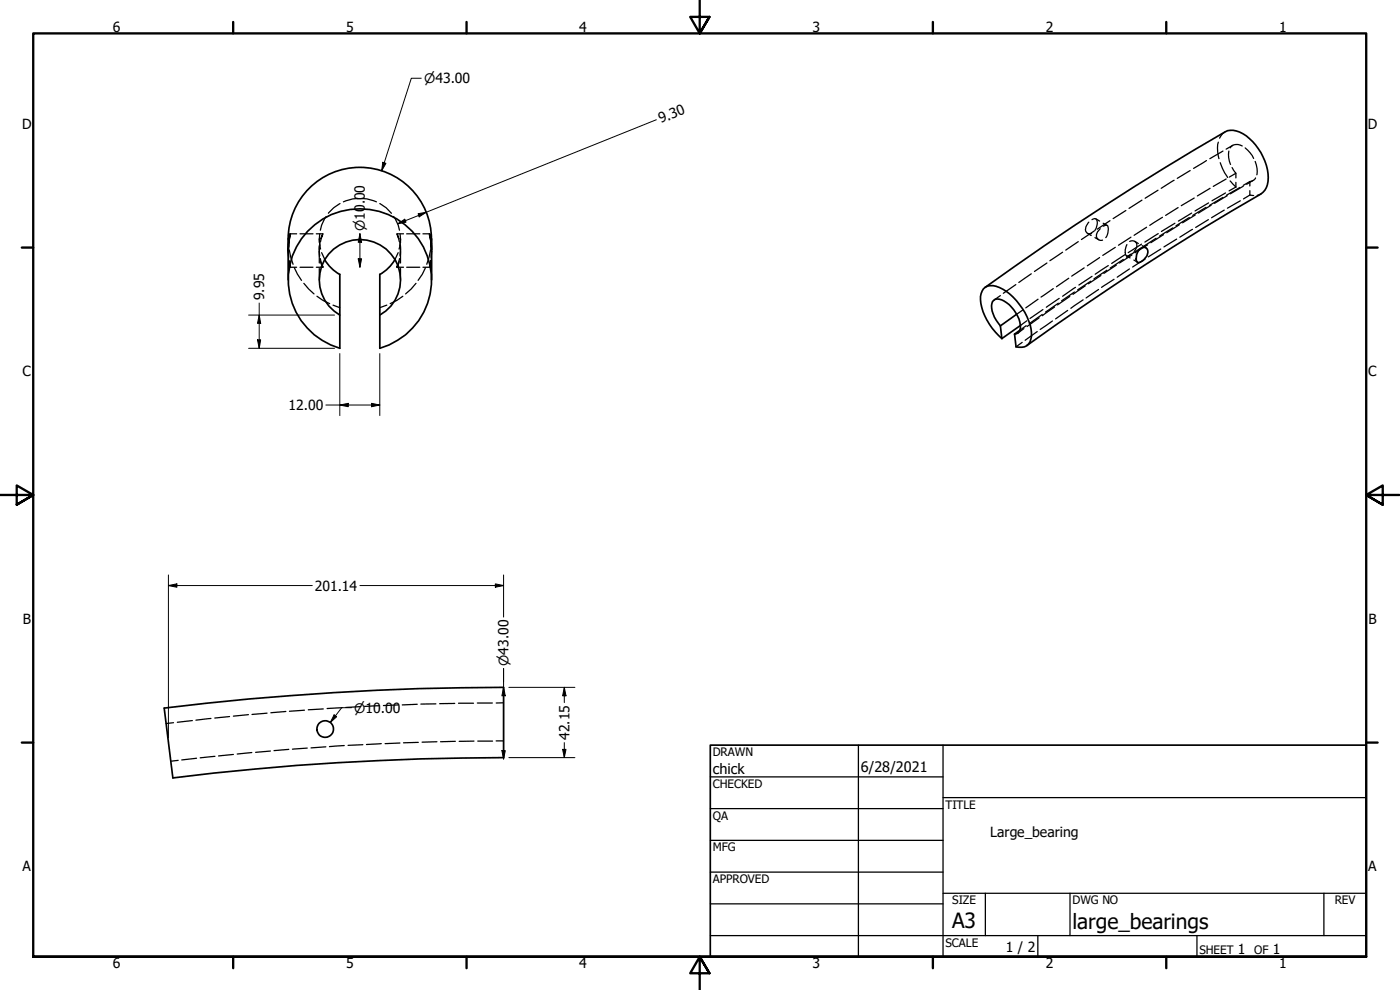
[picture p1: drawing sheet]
<svg xmlns="http://www.w3.org/2000/svg" width="420mm" height="297mm" viewBox="0 0 420 297" stroke-linecap="round" stroke-linejoin="round" font-family="sans-serif">
<!-- layer: Hidden (ANSI) -->
<g fill="none" stroke="#000" stroke-width=".38">
<path d="M367.6 39.6l-.6 .5-1 1.4M107.4 59.5l-1.5 .2-2.8 .9M108.6 59.5l1.5 .2 2.9 .9M347.5 57.1l-3.8 2.4M352.4 54.1l-3.9 2.4M357.2 51.2l-3.9 2.3M358.4 59.4l-3.9 2.3M362.1 48.2l-3.9 2.3M363.2 56.5l-3.9 2.3M365.6 42.7a8.9 8.9 0 0 0 .2 4.9M366.2 48.8l1.3 3.1 .9 1.4M367 59.2l-4 2.4"/>
<path d="M367 45.3l-3.9 2.3M367.8 57.9l-4.1 2.3M368 53.7l-3.9 2.2M368.3 58.7l-3.8 2.3M368.8 45.3l-.1 .3a6.8 6.8 0 0 0 .6 3.7M369.2 54.3l1.7 1.8M369.8 50.3l1.1 1.7-2 1.1M370 43.6l-2 1.2M370.9 56.1l-2 1.2M370.9 52v1.4M370.9 54.7v1.4M372.1 56.2l-4.1 2.4"/>
<path d="M372.8 43.8a2.62 2.62 0 0 0-3.6 .6M373.1 55.9l-3.8 2.3M373.7 44.4l1.5 1.4 1 1.7M375.1 58.5l1.1 .2M375.1 58.5l-1.9 1.2M375.1 54.5l-2 1.1M375.1 54.5v1.3M375.1 57.2v1.3M376 54.2l-1.9 1.1M376.7 48.4v.2a6.9 6.9 0 0 1 .5 3.8M376.8 53.4a1.96 1.96 0 0 1-1.7 1.1M378.4 58.2l-1.1 .4"/>
<path d="M86.5 75.5l.1 2M86.5 75.2l.1 1.9M86.5 71.7l.2 2.2M86.7 78.1l.4 2.1-.4-1.8M86.8 75l1.1 4.3M87.1 70.2h1.9M90 70.2h3.9M94.9 70.2h2M95.8 75.5l.1 1.4M95.8 71.7v1.1M95.8 73.8v1.1M95.8 75.5v3.4"/>
<path d="M95.9 70.2l-.1 1.5 .4 3M96 73.5l-.2 2M96 72.6l-.2 2.5 .1 1.5M96.1 77.6l.5 2M96.1 78.3l.5 1.4M96.3 71.6l.6-1.4-.7 2.3M96.5 75.8l1 2M97.9 64.9l-1.4 2.6-.4 1.6M102 61.1a10.6 10.6 0 0 0-3.4 2.9M114 61.1a10.6 10.6 0 0 1 3.5 2.9M118.1 64.9l1.4 2.6 .4 1.6M119.1 70.2h2"/>
<path d="M119.5 75.8l-.9 2M119.8 71.6l-.7-1.4 .7 2.3M119.8 78.3l-.4 1.4M119.9 77.6l-.5 2M120 72.6l.2 2.5-.1 1.5M120 73.5l.2 2M120.1 70.2l.1 1.5-.4 3M120.2 75.5l-.1 1.4M120.2 71.7v1.1M120.2 73.8v1.1M120.2 75.5v3.4M122 70.2h4"/>
<path d="M126.9 70.2h2M129.2 75l-1.1 4.3M129.3 78.1l-.4 2.1 .4-1.8M129.5 75.2l-.1 1.9M129.5 75.5l-.1 2M129.5 71.7l-.2 2.2M314.2 78.9l-3.7 2.6M318.9 75.7l-3.8 2.5M323.6 72.5l-3.8 2.5M326.4 70l1.1 .7M326.8 66.7a2.48 2.48 0 0 0-.6 3.2l.6 .3 .8-.2M327.7 65.9a.98 .98 0 0 1 1.3-.1 .98 .98 0 0 1 .3 1.2l-.3 1.4-.5 .8"/>
<path d="M328.4 69.3l-3.9 2.6M328.6 71.3l1.2 .6M328.9 65.6l1.1 .7M330 77.3l-3.7 2.4M330.2 68.6a2.17 2.17 0 0 0-.6 3.2l.6 .3h.7M331.1 67l1.1 .6M331.2 67.9a.91 .91 0 0 1 1.2-.2 .91 .91 0 0 1 .2 1.2l-.2 1.4-.5 1M332.6 79.7l-3.9 2.6M333.1 66.2l-3.8 2.6M334.7 74.2l-3.7 2.4M335 79.6l-3.7 2.4M337.1 77.8l-3.9 2.6"/>
<path d="M337.6 76.4l-4 2.6M337.9 63.2l-3.8 2.4M338 76.8l1.2 .6M338.2 73.4a3.4 3.4 0 0 0-.1 3.4h.5l.8-.6M339 72.4a1.48 1.48 0 0 1 1.9 .4 1.48 1.48 0 0 1 0 1.9l-.5 .7M339.4 71.2l-3.7 2.4M339.7 76.5l-3.7 2.4M340.3 78l1.1 .7M340.6 72.4l1 .7M342 74.7l-3.9 2.5M342.6 73.3l-4 2.5M342.7 60.1l-3.9 2.4"/>
<path d="M342.8 73.7l1.1 .6M343.7 77.7l-3.8 2.4M344.1 68.2l-3.7 2.4M344.4 73.5l-3.7 2.4M347 71.5l-4 2.5M347.6 70.1l-4 2.5M348.4 74.7l-3.8 2.4M348.9 65.2l-3.8 2.4M349.2 70.4l-3.8 2.4M352 68.4l-4 2.5M352.6 67l-4 2.5M353.1 71.7l-3.8 2.4"/>
<path d="M353.6 62.3l-3.8 2.3M353.9 67.4l-3.8 2.4M356.9 65.3l-4 2.4M357.6 63.9l-4 2.4M357.9 68.8l-3.8 2.4M358.7 64.5l-3.8 2.4M361.9 62.2l-4 2.4M362.6 65.9l-3.8 2.3M362.7 60.9l-4.1 2.4M363.5 61.6l-3.8 2.3M367.4 63l-3.8 2.3M372.2 60.2l-3.8 2.3"/>
<path d="M87.1 80.2h1.9M88.3 80.3l2.2 3.8M90 80.2h3.9M91.2 85l3 3.2M94.9 80.2h2M95.1 88.9l1.9 1.3 1.9 .9M95.8 80.6v3.4M99.9 91.6l2.1 .7M116.1 91.6l-2.1 .7M119.1 80.2h2M120.2 80.6v3.4M120.9 88.9l-1.8 1.3-2 .9"/>
<path d="M122 80.2h4M124.8 85l-1.4 1.7-1.7 1.5M126.9 80.2h2M127.7 80.3l-1 2-1.2 1.8M300.2 88.7l-1.9 1.3M304.9 85.4l-3.8 2.6M307 93l-1.9 1.3M307.3 98.6l-1.8 1.3M308 97.7l-1.9 1.4M308.2 96.3l-1.9 1.3M309.5 82.2l-3.7 2.6M311.3 99.5l-3.6 2.6"/>
<path d="M311.5 89.8l-3.7 2.6M311.8 95.4l-3.6 2.6M312.8 94.3l-3.9 2.8M313 92.9l-3.9 2.7M315.8 96.3l-3.6 2.6M316.1 86.6l-3.7 2.5M316.5 92.1l-3.7 2.6M317.6 91l-3.8 2.6M317.9 89.5l-3.9 2.7M320.4 93.1l-3.6 2.6M320.7 83.5l-3.6 2.5M321.1 88.9l-3.7 2.6"/>
<path d="M322.5 87.6l-3.9 2.7M322.8 86.2l-3.9 2.7M325.1 90l-3.7 2.5M325.4 80.4l-3.8 2.5M325.7 85.8l-3.7 2.5M327.3 84.4l-3.9 2.6M327.7 82.9l-3.9 2.6M329.7 86.9l-3.8 2.5M330.4 82.7l-3.8 2.4M332.2 81.1l-3.9 2.6M334.3 83.8l-3.7 2.4M339 80.7l-3.7 2.5"/>
<path d="M306.8 102.7l-1.9 1.4M52.1 216.8l-2.3 .3M57.7 216.2l-4.5 .5M63.3 215.6l-4.5 .5M68.9 215l-4.4 .4M74.5 214.4l-4.5 .5M80.1 214l-4.5 .4M85.8 213.5l-4.5 .4M91.4 213.1l-4.5 .3M97 212.7l-4.5 .3M102.7 212.3l-4.5 .3M108.3 212l-4.5 .3"/>
<path d="M113.9 211.8l-4.5 .1M119.6 211.5l-4.5 .2M125.2 211.3l-4.5 .2M130.8 211.2l-4.5 .1M136.5 211.1h-4.5M137.6 211h4.5M143.3 210.9h4.5M151.1 210.9h-2.2M53.5 228.1l-2.3 .3M59 227.5l-4.5 .5M64.5 226.9l-4.4 .5M70 226.4l-4.4 .4"/>
<path d="M75.6 225.8l-4.4 .4M81.2 225.3l-4.5 .4M86.7 224.8l-4.5 .4M92.2 224.5l-4.4 .3M97.8 224.1l-4.5 .3M103.3 223.7l-4.4 .3M108.9 223.4l-4.4 .2M114.4 223.1l-4.4 .3M120 222.9l-4.4 .2M125.5 222.7l-4.4 .2M131.1 222.6l-4.4 .1M136.7 222.4l-4.5 .2"/>
<path d="M142.2 222.4h-4.4M143.4 222.4h4.4M148.9 222.3h2.2"/>
</g>
<!-- layer: Visible (ANSI) -->
<g fill="none" stroke="#000" stroke-width=".51">
<path d="M86.5 75.2l.1-2 .5-3-.6 5.3v8.5M86.5 71.7a21.5 21.5 0 0 1 21.5-21.5 21.5 21.5 0 0 1 21.5 21.5M86.5 71.7v3.2M96.6 79.6l.3 .6-.3-.5M97.4 77.9a12.2 12.2 0 0 0 4.6 4.5M118.5 77.9a12.2 12.2 0 0 1-4.5 4.5M119.4 79.6l-.3 .6 .3-.5M129.5 75.2v-2l-.6-3 .6 5.3v8.5M129.5 71.7v3.2M342.1 74.7a1.37 1.37 0 0 1 1.9-.3 1.37 1.37 0 0 1 .4 1.8 3.3 3.3 0 0 1-3 2.5 3.1 3.1 0 0 1 .7-4zM102 82.3v22.2a21.4 21.4 0 0 1-8.5-36.3 21.4 21.4 0 0 1 35.5 11.4 21.3 21.3 0 0 1-15 24.9v-22.2M102 94.5a12.1 12.1 0 0 1-3.3-18.3 12.1 12.1 0 0 1 18.6 0 12.1 12.1 0 0 1-3.3 18.3"/>
<path d="M295.7 86.2a843.1 843.1 0 0 1 72.7-47 8.2 8.2 0 0 1 7.5 3.3 15.6 15.6 0 0 1 4.5 12.9 4.6 4.6 0 0 1-2 2.8 835.8 835.8 0 0 0-70.2 45.5M300.2 97.8a8.7 8.7 0 0 1-2.5-6.8 1.86 1.86 0 0 1 2.9-1 10.1 10.1 0 0 1 5.7 8.2 2.02 2.02 0 0 1-1.8 2.1M300.2 97.8l.5 3.8M305.1 94.3l-4.9 3.5M306.1 99.1l-1.6 1.2M306.3 97.6l-5.6 4M304.5 100.3l.4 3.8a3.3 3.3 0 0 0 4.7-3.2 17.6 17.6 0 0 0-8.6-14.1 4.7 4.7 0 0 0-5.9-.1 6 6 0 0 0-.5 5.6 19.6 19.6 0 0 0 6.1 9.3M49.3 212.5a854.3 854.3 0 0 1 101.8-6.3v21.1a810.2 810.2 0 0 0-99.2 6.1z"/>
<circle cx="97.6" cy="218.8" r="2.48"/>
</g>
<!-- layer: Border (ANSI) -->
<g fill="none" stroke="#000" stroke-width=".7">
<path d="M70 6.6v3.4M140 6.6v3.4M210 0v10l-2.9-4.9h5.8l-2.9 4.9 2.9-4.9M280 6.6v3.4M350 6.6v3.4M6.5 74.3h3.5M410 74.3h3.4M0 148.5h10l-5-2.8v5.7l5-2.9-5 2.9M420 148.5h-10l5-2.8v5.7l-5-2.9 5 2.9M6.5 222.8h3.5M410 222.8h3.4M10 287.1v-277.1h400v277.1h-400h400"/>
<path d="M70 287.1v3.4M140 287.1v3.4M212.9 292l-2.9-4.9 2.9 4.9h-5.8l2.9-4.9v9.9M280 287.1v3.4M350 287.1v3.4"/>
</g>
<!-- layer: Title (ANSI) -->
<g fill="none" stroke="#000" stroke-width=".38">
<path d="M213.2 233.1h69.8M257.6 223.6v63.5M283 239.3h127M283 223.6v63.5M213.2 242.6h69.8M213.2 252.1h69.8M213.2 261.7h69.8M213.2 271.2h69.8M283 268h127M295.7 268v12.7M321.1 268v12.7M397.3 268v12.7"/>
<path d="M213.2 280.7h196.8M311.5 280.7v6.4M359.2 280.7v6.4"/>
</g>
<path d="M213.2 223.6h196.8v63.5h-196.8z" fill="none" stroke="#000" stroke-width=".51"/>
<!-- layer: Dimension (ANSI) -->
<g fill="none" stroke="#000" stroke-width=".3">
<path d="M126.4 23.5h-3l-8.8 27.7M197 35.9l-77.7 31.3M114.9 48.7l.9 .3-1.2 2.2zM107.5 77.6h1l-.5 2.6zM108 70.2l.5 2.5h-1zM108 70.1v10.1M119.3 67.2l2.2-1.4 .4 .9zM125.5 64.1l2.5-.4-2.2 1.4zM74.6 94.5h25.8M77.8 94.5l.4 2.5h-.9zM77.8 90.9v13.6M74.6 104.5h25.8"/>
<path d="M77.3 102h.9l-.4 2.5zM102 106.1v18.6M114 106.1v18.6M97.8 121.5h16.2M102 121.5l2.5-.5v1zM111.5 121l2.5 .5-2.5 .5zM50.5 175.7l2.6-.5v1zM50.5 175.7h43.2M50.5 172.5v48.8M108 175.7h43.1M148.7 175.2l2.4 .5-2.4 .5zM151.1 172.5v12.7"/>
<path d="M100.3 214.5l.7 .6-1.9 1.7zM105.5 212.3h-2.9l-3.5 4.5M151.1 206.2l.5 2.6h-1zM151.1 200.6v27.2M152.7 206.2h19.8M169.4 206.2l.5 2.6h-1.1zM169.4 206.2v4.6M150.6 225.2h1l-.5 2.6zM152.7 227.3h19.8M168.8 224.8h1.1l-.5 2.5zM169.4 222.8v4.5"/>
</g>
<g fill="#000">
<path d="M114.9 48.7l.9 .3-1.2 2.2z" fill-rule="evenodd"/>
<path d="M107.5 77.6h1l-.5 2.6z" fill-rule="evenodd"/>
<path d="M108 70.2l.5 2.5h-1z" fill-rule="evenodd"/>
<path d="M119.3 67.2l2.2-1.4 .4 .9z" fill-rule="evenodd"/>
<path d="M125.5 64.1l2.5-.4-2.2 1.4z" fill-rule="evenodd"/>
<path d="M77.8 94.5l.4 2.5h-.9z" fill-rule="evenodd"/>
<path d="M77.3 102h.9l-.4 2.5z" fill-rule="evenodd"/>
<path d="M102 121.5l2.5-.5v1z" fill-rule="evenodd"/>
<path d="M111.5 121l2.5 .5-2.5 .5z" fill-rule="evenodd"/>
<path d="M50.5 175.7l2.6-.5v1z" fill-rule="evenodd"/>
<path d="M148.7 175.2l2.4 .5-2.4 .5z" fill-rule="evenodd"/>
<path d="M100.3 214.5l.7 .6-1.9 1.7z" fill-rule="evenodd"/>
<path d="M151.1 206.2l.5 2.6h-1z" fill-rule="evenodd"/>
<path d="M169.4 206.2l.5 2.6h-1.1z" fill-rule="evenodd"/>
<path d="M150.6 225.2h1l-.5 2.6z" fill-rule="evenodd"/>
<path d="M168.8 224.8h1.1l-.5 2.5z" fill-rule="evenodd"/>
</g>
<g font-size="6.3">
<text x="285.8" y="278.6">A3</text>
<text x="321.9" y="278.6">large_bearings</text>
</g>
<g font-size="4.3">
<text x="213.9" y="232.3">chick</text>
<text x="258.4" y="231.6">6/28/2021</text>
</g>
<g font-size="4.2">
<text x="33.8" y="9.6">6</text>
<text x="103.9" y="9.6">5</text>
<text x="173.9" y="9.6">4</text>
<text x="243.8" y="9.6">3</text>
<text x="313.9" y="9.6">2</text>
<text x="383.9" y="9.6">1</text>
<text x="6.7" y="38.7">D</text>
<text x="198.3" y="37" transform="rotate(-22 198.3 37)">9.30</text>
<text x="410.5" y="38.7">D</text>
<text x="79.3" y="90.1" transform="rotate(-90 79.3 90.1)">9.95</text>
<text x="6.8" y="113">C</text>
<text x="410.7" y="113">C</text>
<text x="86.6" y="123">12.00</text>
<text x="94.5" y="177.2">201.14</text>
<text x="6.9" y="187.2">B</text>
<text x="410.7" y="187.2">B</text>
<text x="170.9" y="222" transform="rotate(-90 170.9 222)">42.15</text>
<text x="297.2" y="251.2">Large_bearing</text>
<text x="6.8" y="261.4">A</text>
<text x="410.7" y="261.4">A</text>
<text x="301.9" y="285.6">1 / 2</text>
<text x="371.5" y="286.2">1</text>
<text x="382" y="286.2">1</text>
<text x="33.8" y="290.5">6</text>
<text x="103.9" y="290.5">5</text>
<text x="173.9" y="290.5">4</text>
<text x="243.8" y="290.5">3</text>
<text x="313.9" y="290.5">2</text>
<text x="383.9" y="290.5">1</text>
</g>
<g font-size="3.9">
<text x="127.3" y="24.9">⌀43.00</text>
<text x="109.5" y="69.3" transform="rotate(-90 109.5 69.3)">⌀10.00</text>
<text x="152.6" y="199.8" transform="rotate(-90 152.6 199.8)">⌀43.00</text>
<text x="106.3" y="213.8">⌀10.00</text>
</g>
<g font-size="3.5">
<text x="213.9" y="226.9">DRAWN</text>
<text x="213.9" y="236.4">CHECKED</text>
<text x="213.9" y="245.9">QA</text>
<text x="283.8" y="242.6">TITLE</text>
<text x="213.9" y="255.4">MFG</text>
<text x="213.9" y="265">APPROVED</text>
<text x="285.8" y="271.3">SIZE</text>
<text x="321.9" y="271.3">DWG NO</text>
<text x="400.6" y="271.3">REV</text>
<text x="283.8" y="284">SCALE</text>
<text x="360" y="286.2">SHEET</text>
<text x="376.4" y="286.2">OF</text>
</g>
</svg>
